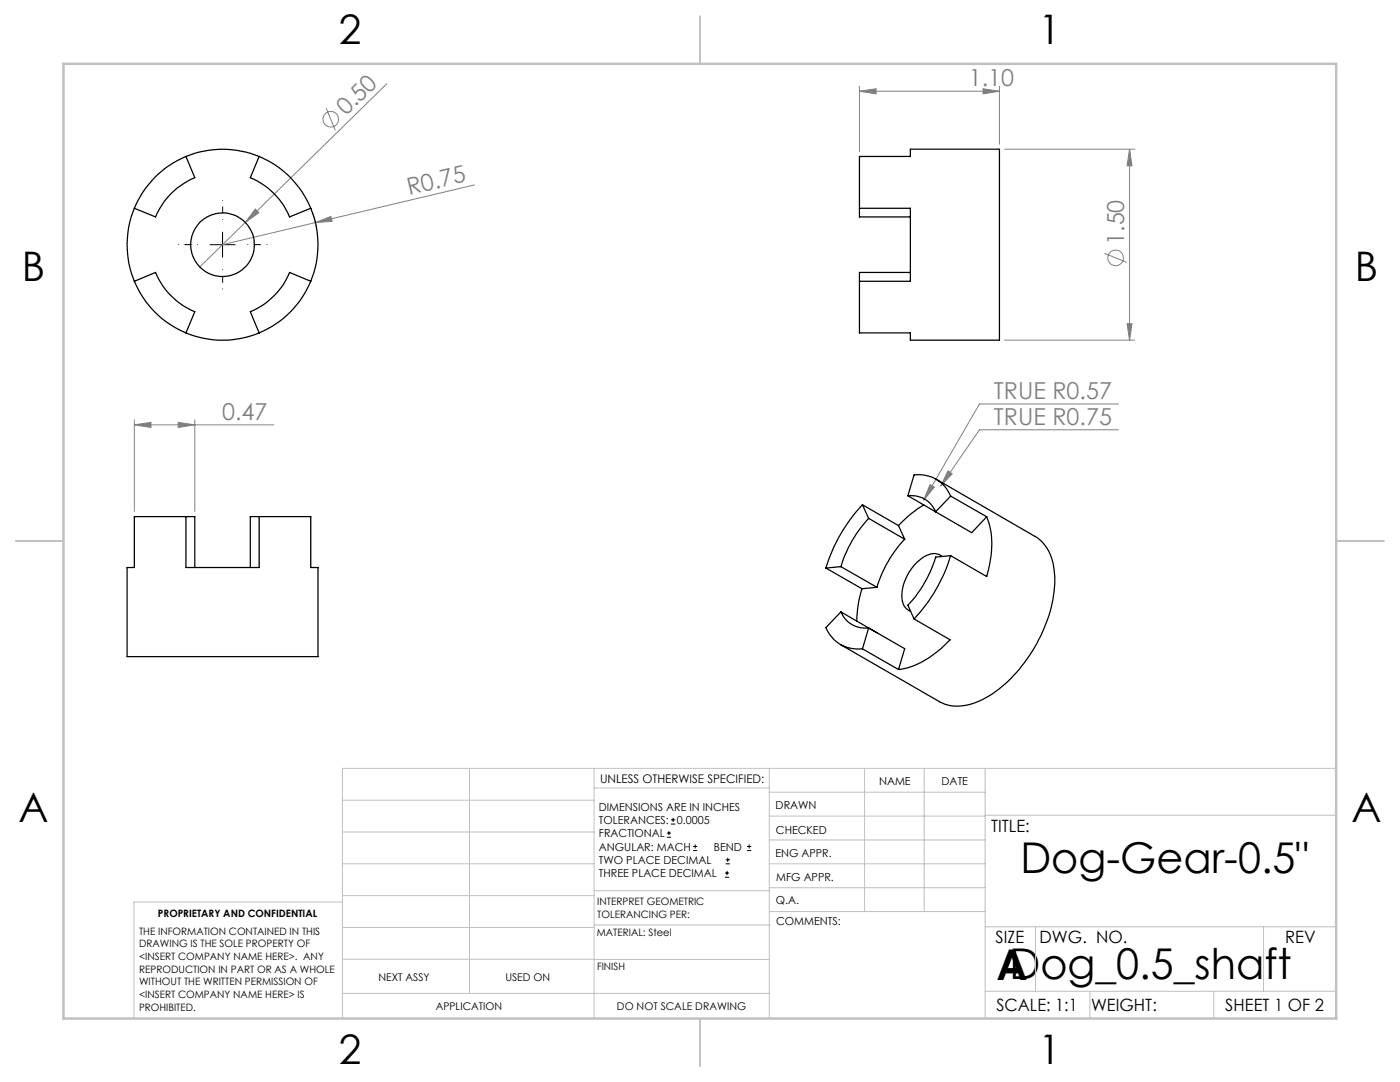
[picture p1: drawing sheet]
<svg xmlns="http://www.w3.org/2000/svg" width="279mm" height="216mm" viewBox="0 0 279 216" stroke-linecap="round" stroke-linejoin="round" font-family="sans-serif">
<g fill="none" stroke="#808080" stroke-width=".2">
<path d="M77.2 16.7l-28.2 27.7M171.5 18.2l3.3-.5v1zM171.5 17.2v13M171.5 18.2h28M196.2 17.7l3.3 .5-3.3 .5zM199.5 17.2v11.6M65.1 21.6l1.8 4.4M94.7 36.9l-50.3 11.9M200.5 29.8h25.9M225.4 29.8v38.1M225.4 29.8l.5 3.3h-1zM49 44.4l-9.1 8.9"/>
<path d="M50.9 41.7l.8 .7-2.7 2zM62.4 42.5l.7 2.9M62.9 44.4l3.1-1.2 .3 1zM220.4 50.6l4.5 1.8M200.5 67.9h25.9M224.9 64.6h1l-.5 3.3zM26.8 84.8l3.3-.5v1zM26.8 83.8v18.3M26.8 84.8h27.8M35.6 84.3l3.3 .5-3.3 .5zM38.9 83.8v18.3M185.6 96.7l.9 .5-2.1 2.6z"/>
<path d="M189.2 93.9l.8 .6-2.3 2.5zM223.2 85.8h-27.7l-7.8 11.2M223.2 80.6h-27.7l-11.1 19.2"/>
<circle cx="66" cy="23.8" r="1.56"/>
<circle cx="222.6" cy="51.4" r="1.56"/>
</g>
<g fill="none" stroke="#000" stroke-width=".2">
<path d="M41.9 48.8h5M44.4 46.3v5M133.1 167.1h.8M133.1 166.2h.8M133.5 165.8v.9M133.9 164.4h.9M133.9 163.6h.9M134.3 163.2v.8M138.3 169.7h.8M138.3 168.9h.8M138.7 168.5v.8M144.7 175h.8"/>
<path d="M144.7 174.2h.8M144.8 172.4h.9M144.8 171.6h.9M145.1 173.8v.8M145.2 171.1v.9M149.1 169.7h.8M149.1 168.9h.8M149.5 168.5v.8"/>
</g>
<path d="M39.4 48.8h-3.8M44.4 43.8v-3.8M44.4 53.8v3.9M49.4 48.8h3.9" fill="none" stroke="#000" stroke-width=".2" stroke-dasharray="15.2 1.3 1.3 1.3" stroke-dashoffset="15.2"/>
<g fill="none" stroke="#c0c0c0" stroke-width=".2">
<path d="M68.3 159.7h50.3M93.7 153.3v44.9M118.6 153.3v49.9M118.6 157.2h34.9M153.5 153.3v49.9M153.5 158.1h43.1M172.5 153.3v28.6M184.4 153.3v28.6M196.6 153.3v49.9M266.7 153.3h-198.4v49.9M68.3 178.7h50.3M68.3 172.4h50.3"/>
<path d="M68.3 166h50.3M68.3 180h-41.6v23.2M118.6 177.7h35M153.5 167.6h43.1M153.5 162.8h43.1M153.5 172.4h43.1M153.5 177.1h43.1M196.6 162.7h70.1M68.3 198.2h85.2M68.3 191.4l85.2 .1M68.3 185.1h50.3M118.6 184.6h35"/>
<path d="M153.6 181.9h43M196.6 197.8h70.1M196.6 184.9h70.1M206.7 184.9v12.9M217.5 197.8v5.4M242.2 197.8v5.4M252.2 184.9v12.9"/>
</g>
<path d="M139.7 3.2v9.5M3.1 107.9h9.6M266.7 107.9h9.5M139.7 203.2v9.6" fill="none" stroke="#c0c0c0" stroke-width=".25"/>
<path d="M12.7 12.7h254v190.5h-254z" fill="none" stroke="#c0c0c0" stroke-width=".5"/>
<g fill="#808080">
<path d="M62.9 44.4l3.1-1.2 .3 1z"/>
<path d="M50.9 41.7l.8 .7-2.7 2z"/>
<path d="M171.5 18.2l3.3-.5v1zM196.2 17.7l3.3 .5-3.3 .5zM189.2 93.9l-1.5 3.1 2.3-2.5zM185.6 96.7l-1.2 3.1 2.1-2.6z"/>
<path d="M26.8 84.8l3.3-.5v1zM35.6 84.3l3.3 .5-3.3 .5z"/>
<path d="M225.4 29.8l.5 3.3h-1zM224.9 64.6h1l-.5 3.3z"/>
</g>
<g fill="none" stroke="#000" stroke-width=".25">
<path d="M37.1 31.2l1.8 4.3a14.5 14.5 0 0 0-7.9 7.8l-4.2-1.7M37.1 31.2a19 19 0 0 0-10.3 10.4M37.1 31.2a19.2 19.2 0 0 1 14.6 0M51.7 31.2l-1.7 4.3a14.5 14.5 0 0 1 7.8 7.8l4.2-1.7M51.7 31.2a19 19 0 0 1 10.3 10.4M26.8 56.1l4.2-1.7a14.5 14.5 0 0 0 7.9 7.8l-1.8 4.2M26.8 56.1a19.1 19.1 0 0 0 10.3 10.3M26.8 41.6a19.1 19.1 0 0 0 0 14.5M62 56.1l-4.2-1.7a14.5 14.5 0 0 1-7.8 7.8l1.7 4.2M62 56.1a19.1 19.1 0 0 1-10.3 10.3M62 41.6a19.1 19.1 0 0 1 0 14.5M171.5 41.6v-10.4h10.2v-1.4h17.8v38.1h-17.8v-1.5h-10.2v-10.3"/>
<path d="M171.5 41.6h10.2v14.5h-10.2M171.5 41.6v1.7h10.2M181.7 54.4h-10.2v1.7M37.1 66.4a19.2 19.2 0 0 0 14.6 0M181.2 98.9l1.2-4.1a6.8 6.8 0 0 1 7.3 4.2M181.2 98.9a5.3 5.3 0 0 1 5.5 3.2l3-3.1M181.2 98.9l12.7 7.4 3-3.2M186.8 95.6l19.8 11.4a8.5 8.5 0 0 1 3.8 7.3 27.2 27.2 0 0 1-5.4 17.1 23.4 23.4 0 0 1-10.8 9 8.2 8.2 0 0 1-6.7-.4l-19.8-11.4M189.7 99l7.2 4.1M37.1 103.1h-10.3v10.1h-1.4v17.8h38.1v-17.8h-1.5v-10.1h-10.3M37.1 103.1v10.1h14.6v-10.1M37.1 103.1h1.8v10.1"/>
<path d="M51.7 103.1h-1.7v10.1M164.8 113.3l7.2 4.2M167.8 113.1l7.2 4.1M167.8 113.1l-3 .2M172 117.5a22.6 22.6 0 0 0-1 6.4M172.1 100.7a32.2 32.2 0 0 0-7.3 12.6M172.1 100.7l7.2 4.2M172.1 100.7l1.3 2.7M173.4 103.4a24.4 24.4 0 0 0-5.6 9.7M173.4 103.4l7.2 4.2M175 117.2l-3 .3M179.3 104.9l1.3 2.7"/>
<path d="M180.6 107.6a24.6 24.6 0 0 0-5.6 9.6M184.4 100.8a21.9 21.9 0 0 0-5.1 4.1M188 111.1a3 3 0 0 0-3.8 .1 9.7 9.7 0 0 0-4.1 8.6 2.65 2.65 0 0 0 1.6 2.2M189.7 110.9a32.2 32.2 0 0 1-7.3 12.6M189.7 110.9l-3 .3a24.6 24.6 0 0 1-5.5 9.6l1.2 2.7M196.9 103.1a17.1 17.1 0 0 1 .2 11.1l-.2 .8-7.2-4.1M167.8 122.1l-3 3.1a6.8 6.8 0 0 0 7.3 4.3M167.8 122.1a5.3 5.3 0 0 0 5.6 3.2M167.8 122.1l7.2 4.2M172.1 129.5l7.2 4.1M173.4 125.3l7.2 4.1-1.3 4.2M173.4 125.3l-1.3 4.2"/>
<path d="M182.4 123.5l7.2 4.2a17.8 17.8 0 0 1-10.3 5.9"/>
<circle cx="44.4" cy="48.8" r="6.3"/>
</g>
<g font-size="8.5">
<text x="203.6" y="174.2">Dog-Gear-0.5&quot;</text>
<text x="198.9" y="195.5">ADog_0.5_shaft</text>
</g>
<g font-size="8.1">
<text x="67.6" y="8.9">2</text>
<text x="207.3" y="8.9">1</text>
<text x="4.4" y="56.2">B</text>
<text x="270.4" y="56.2">B</text>
<text x="3.7" y="164.1">A</text>
<text x="269.7" y="164.1">A</text>
<text x="67.6" y="212.4">2</text>
<text x="207.3" y="212.4">1</text>
</g>
<g font-size="4.7" fill="#808080">
<text x="193.3" y="17.2">1.10</text>
<text x="69.1" y="23.2" transform="rotate(-44 69.1 23.2)">0.50</text>
<text x="81.6" y="38.9" transform="rotate(-13 81.6 38.9)">R0.75</text>
<text x="224.4" y="48.9" transform="rotate(-90 224.4 48.9)">1.50</text>
<text x="44.3" y="83.7">0.47</text>
<text x="198.4" y="79.6">TRUE R0.57</text>
<text x="198.4" y="84.7">TRUE R0.75</text>
</g>
<g font-size="3.4">
<text x="197.8" y="166">TITLE:</text>
<text x="198.7" y="188.1">SIZE</text>
<text x="207.5" y="188.1">DWG. NO.</text>
<text x="256.5" y="188.2">REV</text>
<text x="198.8" y="201.7">SCALE: 1:1</text>
<text x="217.7" y="201.8">WEIGHT:</text>
<text x="244.5" y="201.7">SHEET 1 OF 2</text>
</g>
<text font-size="2.4" x="119.8" y="156.2">UNLESS OTHERWISE SPECIFIED:</text>
<g font-size="2.2">
<text x="119.5" y="161.8">DIMENSIONS ARE IN INCHES</text>
<text x="154.8" y="161.4">DRAWN</text>
<text x="175.4" y="156.6">NAME</text>
<text x="187.9" y="156.7">DATE</text>
<text x="119.5" y="167.1">FRACTIONAL</text>
<text x="119.5" y="164.4">TOLERANCES:</text>
<text x="135.1" y="164.4">0.0005</text>
<text x="154.9" y="166.3">CHECKED</text>
<text x="119.5" y="169.7">ANGULAR: MACH</text>
<text x="119.5" y="172.4">TWO PLACE DECIMAL</text>
<text x="142.5" y="169.7">BEND</text>
<text x="154.8" y="171">ENG APPR.</text>
<text x="119.5" y="175">THREE PLACE DECIMAL</text>
<text x="154.9" y="175.7">MFG APPR.</text>
<text x="154.9" y="180.4">Q.A.</text>
<text x="154.9" y="184.6">COMMENTS:</text>
</g>
<g font-size="2.1">
<text x="75.5" y="195.7">NEXT ASSY</text>
<text x="100.9" y="195.7">USED ON</text>
<text x="86.9" y="201.5">APPLICATION</text>
<text x="123.1" y="201.6">DO NOT SCALE DRAWING</text>
</g>
<g font-size="2">
<text x="31.5" y="182.9">PROPRIETARY AND CONFIDENTIAL</text>
<text x="119.2" y="180.6">INTERPRET GEOMETRIC</text>
<text x="119.2" y="183.1">TOLERANCING PER:</text>
<text x="27.8" y="186.5">THE INFORMATION CONTAINED IN THIS</text>
<text x="27.8" y="189">DRAWING IS THE SOLE PROPERTY OF</text>
<text x="27.8" y="191.6">&lt;INSERT COMPANY NAME HERE&gt;. ANY</text>
<text x="119.1" y="186.7">MATERIAL: Steel</text>
<text x="27.8" y="194.1">REPRODUCTION IN PART OR AS A WHOLE</text>
<text x="27.8" y="196.6">WITHOUT THE WRITTEN PERMISSION OF</text>
<text x="119.1" y="193.5">FINISH</text>
<text x="27.8" y="199.1">&lt;INSERT COMPANY NAME HERE&gt; IS</text>
<text x="27.8" y="201.7">PROHIBITED.</text>
</g>
</svg>
